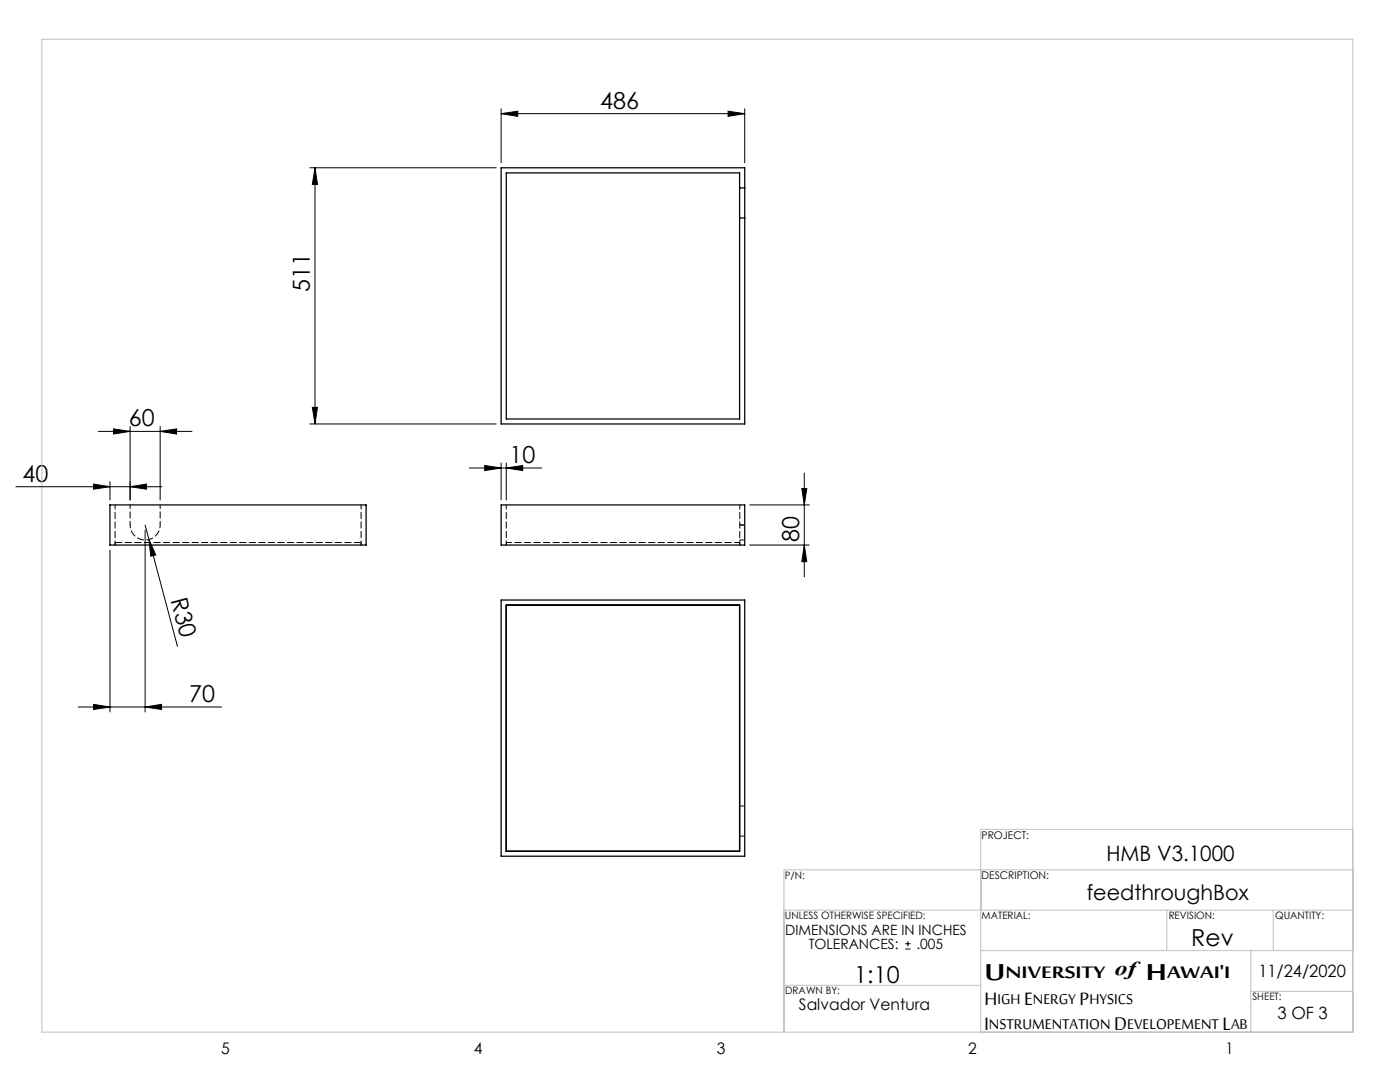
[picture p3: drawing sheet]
<svg xmlns="http://www.w3.org/2000/svg" width="279mm" height="216mm" viewBox="0 0 279 216" stroke-linecap="round" stroke-linejoin="round" font-family="sans-serif">
<g fill="none" stroke="#000" stroke-width=".2">
<path d="M61.8 33.5h37.2M62.9 33.5l.5 3.3h-1.1zM62.9 33.5v51.1M100 22.7l3.3-.5v1zM100 21.7v10.8M100 22.7h48.6M145.3 22.2l3.3 .5-3.3 .5zM148.6 21.7v10.8M3.2 97.1h29.1M18.7 96.6l3.2 .5-3.2 .5zM19.6 86.1h18.7M21.9 96.1v3.7"/>
<path d="M22.6 85.6l3.4 .5-3.4 .5zM26 97.1l3.2-.5v1zM26 85.1v14.7M32 86.1l3.2-.5v1zM32 85.1v14.7M61.8 84.6h37.2M62.3 81.3h1.1l-.5 3.3zM93.7 93.4h14.4M96.7 92.9l3.3 .5-3.3 .5zM100 92.4v7.4M101 93.4l3.3-.5v1zM101 92.4v7.4"/>
<path d="M160 97.5h1l-.5 3.3zM160.5 94.4v20.7M21.9 109.8v32.3M29 105.8v36.3M29 104.8l.7 2.9M29.7 107.7l1.4 3-1 .3zM29.7 107.7l5.7 21.3M149.6 100.8h11.9M149.6 108.8h11.9M160.5 108.8l.5 3.3h-1zM15.6 141.1h28.6M18.7 140.5l3.2 .6-3.2 .5z"/>
<path d="M29 141.1l3.2-.6v1.1zM180.7 189.4h1M180.7 188.3h1M181.2 187.8v1"/>
</g>
<path d="M8.4 7.8h261.6v198.2h-261.6zM270 173.6h-113.5v32.4M270 165.5h-74.3v40.5M156.5 196.6h39.2M156.5 181.6h113.5M195.7 189.7h74.3M232.9 181.6v8.1M249.6 189.7v16.3M249.6 197.8h20.4M254.1 181.6v8.1" fill="none" stroke="#c0c0c0" stroke-width=".2"/>
<g fill="#000">
<path d="M29.7 107.7l1.4 3-1 .3z"/>
<path d="M145.3 22.2l3.3 .5-3.3 .5zM100 22.7l3.3-.5v1z"/>
<path d="M32 86.1l3.2-.5v1zM22.6 85.6l3.4 .5-3.4 .5z"/>
<path d="M101 93.4l3.3-.5v1zM96.7 92.9l3.3 .5-3.3 .5zM29 141.1l3.2-.6v1.1zM18.7 140.5l3.2 .6-3.2 .5zM26 97.1l3.2-.5v1zM18.7 96.6l3.2 .5-3.2 .5z"/>
<path d="M160 97.5h1l-.5 3.3zM160.5 108.8l.5 3.3h-1zM62.9 33.5l.5 3.3h-1.1zM62.3 81.3h1.1l-.5 3.3z"/>
</g>
<path d="M147.6 37.5v6M147.6 37.5h1M147.6 37.5v-3h-46.6v49.1h46.6v-40.1M148.6 37.5v6M148.6 37.5v-4h-48.6v51.1h48.6v-41.1M147.6 43.5h1M21.9 100.8h51.2v8h-51.2zM100 100.8h48.6v8h-48.6zM100 119.7h48.6v51.2h-48.6zM101 120.8h46.6v49.1h-46.6z" fill="none" stroke="#000" stroke-width=".25"/>
<path d="M23 100.8v8M72.1 100.8v8M101 100.8v8M147.6 100.8v8" fill="none" stroke="#000" stroke-width=".2" stroke-dasharray="1.3 .6" stroke-dashoffset=".4"/>
<path d="M26 100.8v4M32 104.8v-4M147.6 104.8h1M147.6 107.8h1M147.6 166.8h1M147.6 160.8h1" fill="none" stroke="#000" stroke-width=".2" stroke-dasharray="1.3 .6" stroke-dashoffset=".5"/>
<path d="M101 108.3h46.6" fill="none" stroke="#000" stroke-width=".2" stroke-dasharray="1.3 .6" stroke-dashoffset=".2"/>
<path d="M23 108.3v.5M72.1 108.3v.5M101 108.3v.5M147.6 108.3v.5" fill="none" stroke="#000" stroke-width=".2" stroke-dasharray="1.3 .6"/>
<path d="M26 104.8a3 3 0 0 0 3 3 3 3 0 0 0 3-3" fill="none" stroke="#000" stroke-width=".2" stroke-dasharray="1.3 .6" stroke-dashoffset=".7"/>
<path d="M23 108.3h49.1" fill="none" stroke="#000" stroke-width=".2" stroke-dasharray="1.3 .6" stroke-dashoffset="-.1"/>
<g font-size="6.3">
<text x="196.5" y="195.5">U</text>
<text x="228.7" y="195.5">H</text>
</g>
<g font-size="4.9">
<text x="196.5" y="200.6">H</text>
<text x="204.4" y="200.6">E</text>
<text x="215.5" y="200.6">P</text>
<text x="196.5" y="205.5">I</text>
<text x="222.4" y="205.5">D</text>
<text x="244" y="205.5">L</text>
</g>
<g font-size="4.7">
<text x="119.8" y="21.7">486</text>
<text x="61.9" y="58.3" transform="rotate(-90 61.9 58.3)">511</text>
<text x="25.7" y="85.1">60</text>
<text x="101.7" y="92.4">10</text>
<text x="4.5" y="96.1">40</text>
<text x="159.5" y="108.1" transform="rotate(-90 159.5 108.1)">80</text>
<text x="34" y="119.7" transform="rotate(75 34 119.7)">R30</text>
<text x="37.8" y="140">70</text>
<text x="237.7" y="188.9">Rev</text>
<text x="170.5" y="196.1">1:10</text>
</g>
<g font-size="4.6">
<text x="200.7" y="195.2">NIVERSITY of</text>
<text x="232.9" y="195.2">AWAI'I</text>
</g>
<g font-size="4.2">
<text x="220.8" y="171.7">HMB V3.1000</text>
<text x="216.9" y="179.7">feedthroughBox</text>
</g>
<g font-size="3.9">
<text x="199.1" y="200.4">IGH NERGY HYSICS</text>
<text x="197.4" y="205.3">NSTRUMENTATION</text>
<text x="225" y="205.3">EVELOPEMENT AB</text>
</g>
<g font-size="3.4">
<text x="251.1" y="195">11/24/2020</text>
<text x="255" y="203.3">3 OF 3</text>
</g>
<g font-size="3.2">
<text x="159.4" y="201.6">Salvador Ventura</text>
<text x="44.2" y="210.4">5</text>
<text x="94.6" y="210.3">4</text>
<text x="143.1" y="210.4">3</text>
<text x="193.2" y="210.3">2</text>
<text x="244.6" y="210.3">1</text>
</g>
<g font-size="2.8">
<text x="156.7" y="186.5">DIMENSIONS ARE IN INCHES</text>
<text x="161.4" y="189.4">TOLERANCES:</text>
<text x="182.9" y="189.4">.005</text>
</g>
<g font-size="2.1">
<text x="195.9" y="167.3">PROJECT:</text>
<text x="195.9" y="175.4">DESCRIPTION:</text>
</g>
<g font-size="2">
<text x="156.6" y="175.3">P/N:</text>
<text x="156.6" y="183.4">UNLESS OTHERWISE SPECIFIED:</text>
<text x="195.9" y="183.4">MATERIAL:</text>
<text x="233.2" y="183.4">REVISION:</text>
<text x="254.5" y="183.4">QUANTITY:</text>
<text x="156.7" y="198.4">DRAWN BY:</text>
<text x="249.9" y="199.6">SHEET:</text>
</g>
</svg>
